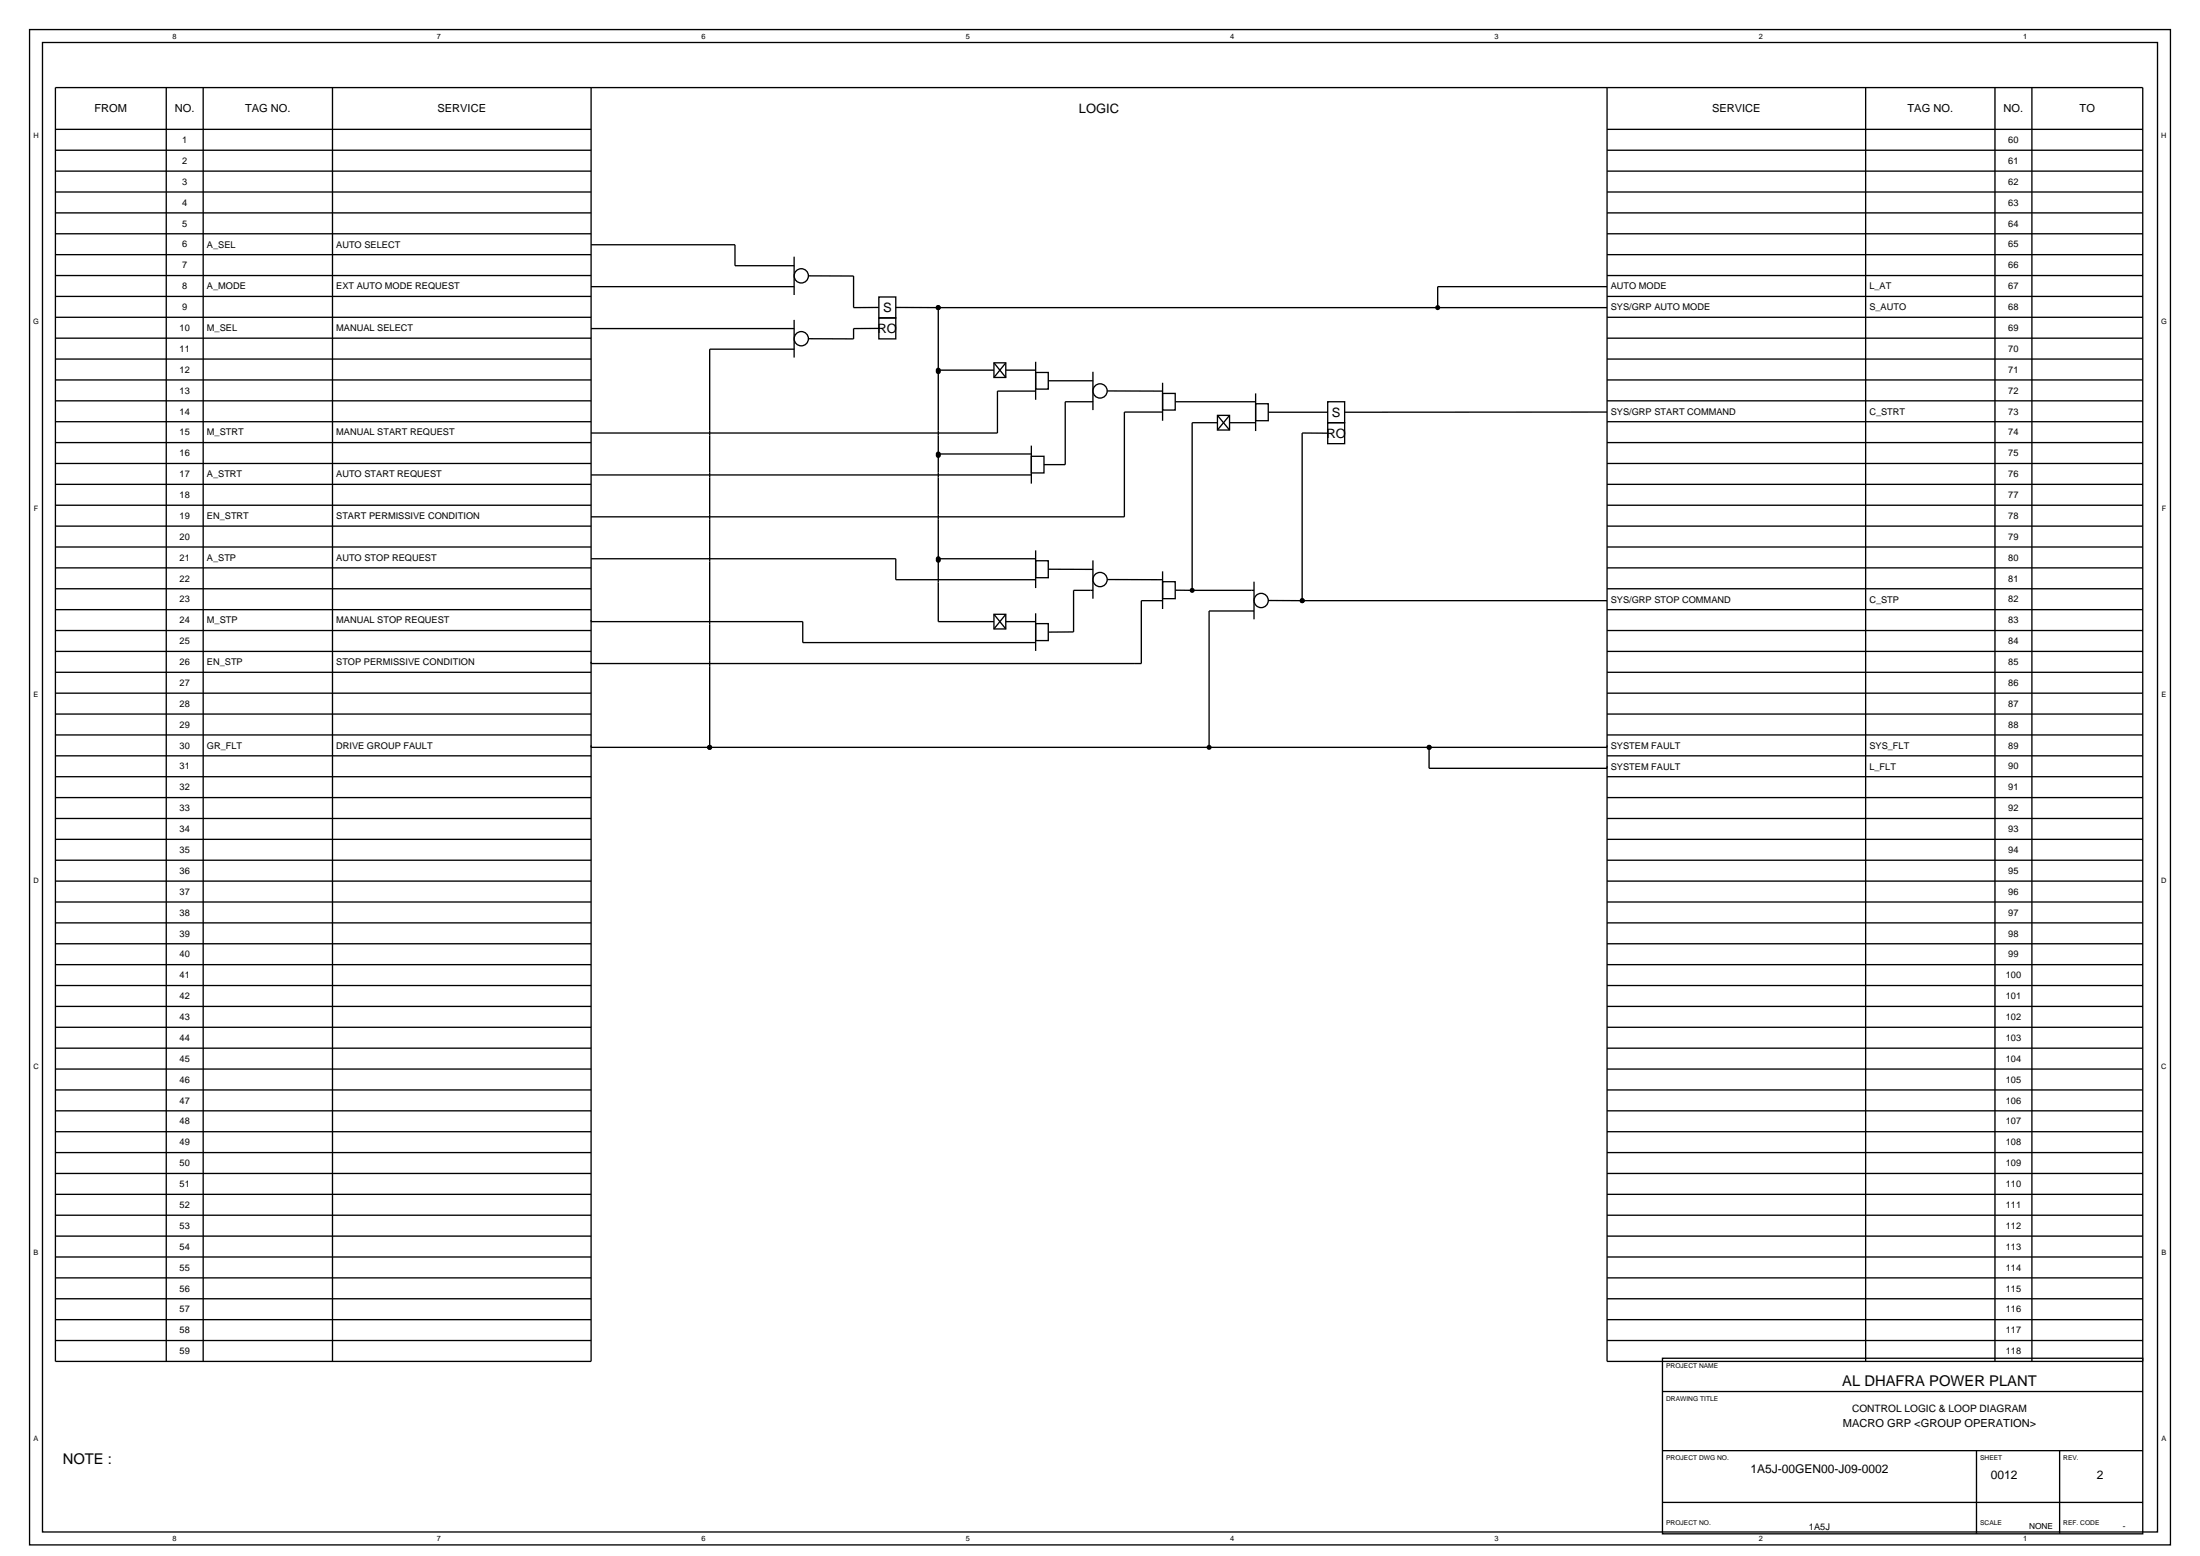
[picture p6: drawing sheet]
<svg xmlns="http://www.w3.org/2000/svg" width="420mm" height="297mm" viewBox="0 0 420 297" stroke-linecap="round" stroke-linejoin="round" font-family="sans-serif">
<g fill="none" stroke="#000" stroke-width=".25">
<path d="M5.6 5.6h408.9v289.3h-408.9zM8.1 8.1h403.9v284.4h-403.9zM31.7 16.7v243.2M38.8 16.7v243.2M63.5 16.7v243.2M112.9 16.7v243.2h-102.3v-243.2h398.6v243.2h-102.3v-243.2M356.3 16.7v243.2M381 16.7v243.2M388.1 16.7v243.2M10.6 24.7h102.3M10.6 28.7h102.3M10.6 32.7h102.3"/>
<path d="M10.6 36.7h102.3M306.9 24.7h102.3M306.9 28.7h102.3M306.9 32.7h102.3M306.9 36.7h102.3M10.6 40.6h102.3M10.6 44.6h102.3M10.6 48.6h102.3M10.6 52.6h102.3M10.6 56.6h102.3M112.9 54.7h38.8M112.9 46.7h27.5v4h11.3"/>
<path d="M151.7 49v7.3M154.4 52.7h8.6v6h4.8M167.8 56.7h3.3v4h-3.3zM171.1 58.7h8.1M179.2 58.7h127.7M179.2 58.7v60h10.6M306.9 40.6h102.3M306.9 44.6h102.3M306.9 48.6h102.3M306.9 52.6h102.3M306.9 56.6h102.3M306.9 54.7h-32.3v4"/>
<path d="M10.6 60.6h102.3M10.6 64.6h102.3M10.6 68.5h102.3M10.6 72.5h102.3M10.6 76.5h102.3M112.9 62.7h38.8M151.7 61.1v7.2M151.7 66.7h-16.2v76M167.8 60.7h3.3v4h-3.3zM167.8 62.7h-4.8v2h-8.6M179.2 70.7h10.6M189.8 69.3h2.3v2.8h-2.3z"/>
<path d="M189.8 69.3l2.3 2.8M192.1 69.3l-2.3 2.8M192.1 70.7h5.7M197.8 71.1h2.4v3.2h-2.4zM197.8 69.1v7.2M197.8 74.7h-7.3v8h-77.6M200.2 72.7h8.6M208.7 71v7.3M208.8 76.7h-5.4v12h-4M211.5 74.6l10.5 .1M222 75.1h2.4v3.2h-2.4zM222 73.1v7.2"/>
<path d="M222 78.7h-7.3v20h-101.8M224.4 76.7h15.4M232.5 79.3h2.3v2.8h-2.3zM232.5 79.3l2.3 2.8M234.8 79.3l-2.3 2.8M239.8 77.1h2.4v3.2h-2.4zM239.8 75.1v7.2M242.2 78.7h11.4M253.6 76.7h3.2v4h-3.2zM306.9 60.6h102.3M306.9 64.6h102.3M306.9 68.5h102.3"/>
<path d="M306.9 72.5h102.3M306.9 76.5h102.3M306.9 78.7h-50.1M10.6 80.5h102.3M10.6 84.5h102.3M10.6 88.5h102.3M10.6 92.5h102.3M10.6 96.4h102.3M112.9 90.7h84.1M179.2 86.7h17.8M197 87.1h2.4v3.2h-2.4zM197 85.1v7.2"/>
<path d="M232.5 80.7h-4.8v32M234.8 80.7h5M253.6 80.7h3.2v4h-3.2zM253.6 82.7h-4.9v32M306.9 80.5h102.3M306.9 84.5h102.3M306.9 88.5h102.3M306.9 92.5h102.3M306.9 96.4h102.3M10.6 100.4h102.3M10.6 104.4h102.3M10.6 108.4h102.3"/>
<path d="M10.6 112.4h102.3M10.6 116.4h102.3M112.9 118.7h40.4v4h44.5M112.9 106.7h58.2v4h26.7M179.2 106.7h18.6M189.8 117.3h2.3v2.8h-2.3zM189.8 117.3l2.3 2.8M192.1 117.3l-2.3 2.8M192.1 118.7h5.7M197.8 107h2.4v3.3h-2.4zM197.8 119h2.4v3.3h-2.4zM197.8 105.1v7.2"/>
<path d="M197.8 117.1v7.2M200.2 108.7h8.6M208.7 107v7.3M208.8 112.7h-3.8v7.9l-4.8 .1M211.5 110.6l10.5 .1M222 111h2.4v3.3h-2.4zM222 109.1v7.2M222 114.7h-4v12h-105.1M224.4 112.7h3.3M227.7 112.7h11.8M239.5 111v7.2M239.5 116.6h-8.6v26.1"/>
<path d="M242.2 114.6l6.5 .1M248.7 114.7h58.2M306.9 100.4h102.3M306.9 104.4h102.3M306.9 108.4h102.3M306.9 112.4h102.3M306.9 116.4h102.3M10.6 120.4h102.3M10.6 124.4h102.3M10.6 128.3h102.3M10.6 132.3h102.3M10.6 136.3h102.3"/>
<path d="M306.9 120.4h102.3M306.9 124.4h102.3M306.9 128.3h102.3M306.9 132.3h102.3M306.9 136.3h102.3M10.6 140.3h102.3M10.6 144.3h102.3M10.6 148.3h102.3M10.6 152.3h102.3M10.6 156.2h102.3M112.9 142.7h194M272.9 142.7v4h34"/>
<path d="M306.9 140.3h102.3M306.9 144.3h102.3M306.9 148.3h102.3M306.9 152.3h102.3M306.9 156.2h102.3M10.6 160.2h102.3M10.6 164.2h102.3M10.6 168.2h102.3M10.6 172.2h102.3M10.6 176.2h102.3M306.9 160.2h102.3M306.9 164.2h102.3"/>
<path d="M306.9 168.2h102.3M306.9 172.2h102.3M306.9 176.2h102.3M10.6 180.2h102.3M10.6 184.1h102.3M10.6 188.1h102.3M10.6 192.1h102.3M10.6 196.1h102.3M306.9 180.2h102.3M306.9 184.1h102.3M306.9 188.1h102.3M306.9 192.1h102.3"/>
<path d="M306.9 196.1h102.3M10.6 200.1h102.3M10.6 204.1h102.3M10.6 208.1h102.3M10.6 212.1h102.3M10.6 216h102.3M306.9 200.1h102.3M306.9 204.1h102.3M306.9 208.1h102.3M306.9 212.1h102.3M306.9 216h102.3M10.6 220h102.3"/>
<path d="M10.6 224h102.3M10.6 228h102.3M10.6 232h102.3M10.6 236h102.3M10.6 240h102.3M306.9 220h102.3M306.9 224h102.3M306.9 228h102.3M306.9 232h102.3M306.9 236h102.3M306.9 240h102.3M10.6 243.9h102.3"/>
<path d="M10.6 247.9h102.3M10.6 251.9h102.3M10.6 255.9h102.3M306.9 243.9h102.3M306.9 247.9h102.3M306.9 251.9h102.3M306.9 255.9h102.3M317.5 259.3h91.7v33.5h-91.7zM317.5 265.6h91.7M317.5 276.9h91.7M377.5 276.9v15.9M393.3 276.9v15.9"/>
<path d="M317.5 286.8h91.7"/>
<circle cx="153" cy="52.7" r="1.36"/>
<circle cx="153" cy="64.7" r="1.36"/>
<circle cx="210.1" cy="74.6" r="1.36"/>
<circle cx="210.1" cy="110.6" r="1.36"/>
<circle cx="240.9" cy="114.6" r="1.36"/>
</g>
<g fill="#000">
<circle cx="179.2" cy="58.7" r=".48"/>
<circle cx="274.6" cy="58.7" r=".48"/>
<circle cx="179.2" cy="70.9" r=".48"/>
<circle cx="179.2" cy="70.7" r=".48"/>
<circle cx="179.2" cy="86.9" r=".48"/>
<circle cx="179.2" cy="86.7" r=".48"/>
<circle cx="179.2" cy="106.7" r=".48"/>
<circle cx="179.2" cy="107" r=".48"/>
<circle cx="227.7" cy="112.7" r=".48"/>
<circle cx="248.7" cy="114.7" r=".48"/>
<circle cx="135.5" cy="142.7" r=".48"/>
<circle cx="230.9" cy="142.7" r=".48"/>
<circle cx="272.9" cy="142.7" r=".48"/>
<circle cx="273" cy="142.7" r=".48"/>
</g>
<g font-size="2.8">
<text x="351.8" y="264.5">AL DHAFRA POWER PLANT</text>
<text x="12" y="279.4">NOTE :</text>
</g>
<g font-size="2.5">
<text x="206.1" y="21.6">LOGIC</text>
<text x="168.6" y="59.6">S</text>
<text x="167.6" y="63.6">RO</text>
<text x="253.3" y="83.6">RO</text>
<text x="254.4" y="79.6">S</text>
</g>
<g font-size="2.3">
<text x="334.3" y="281.3">1A5J-00GEN00-J09-0002</text>
<text x="380.2" y="282.3">0012</text>
<text x="400.5" y="282.3">2</text>
</g>
<g font-size="2.1">
<text x="18.1" y="21.4">FROM</text>
<text x="33.4" y="21.4">NO.</text>
<text x="46.8" y="21.4">TAG NO.</text>
<text x="83.5" y="21.4">SERVICE</text>
<text x="327" y="21.4">SERVICE</text>
<text x="364.3" y="21.4">TAG NO.</text>
<text x="382.6" y="21.4">NO.</text>
<text x="397.2" y="21.4">TO</text>
<text x="352" y="272.4">MACRO GRP &lt;GROUP OPERATION&gt;</text>
</g>
<text font-size="1.9" x="353.7" y="269.5">CONTROL LOGIC &amp; LOOP DIAGRAM</text>
<g font-size="1.8">
<text x="34.8" y="27.3">1</text>
<text x="383.5" y="27.3">60</text>
<text x="34.8" y="31.3">2</text>
<text x="34.8" y="35.3">3</text>
<text x="383.5" y="31.3">61</text>
<text x="383.5" y="35.3">62</text>
<text x="34.8" y="39.3">4</text>
<text x="383.5" y="39.3">63</text>
<text x="34.8" y="43.3">5</text>
<text x="34.8" y="47.2">6</text>
<text x="39.5" y="47.3">A_SEL</text>
<text x="64.2" y="47.3">AUTO SELECT</text>
<text x="383.5" y="43.3">64</text>
<text x="383.5" y="47.2">65</text>
<text x="34.8" y="51.2">7</text>
<text x="383.5" y="51.2">66</text>
<text x="34.8" y="55.2">8</text>
<text x="34.8" y="59.2">9</text>
<text x="39.5" y="55.2">A_MODE</text>
<text x="64.2" y="55.2">EXT AUTO MODE REQUEST</text>
<text x="307.6" y="55.2">AUTO MODE</text>
<text x="307.6" y="59.2">SYS/GRP AUTO MODE</text>
<text x="357" y="55.2">L_AT</text>
<text x="357" y="59.2">S_AUTO</text>
<text x="383.5" y="55.2">67</text>
<text x="383.5" y="59.2">68</text>
<text x="34.3" y="63.2">10</text>
<text x="39.5" y="63.2">M_SEL</text>
<text x="64.2" y="63.2">MANUAL SELECT</text>
<text x="383.5" y="63.2">69</text>
<text x="34.3" y="67.2">11</text>
<text x="34.3" y="71.2">12</text>
<text x="383.5" y="67.2">70</text>
<text x="383.5" y="71.2">71</text>
<text x="34.3" y="75.1">13</text>
<text x="383.5" y="75.1">72</text>
<text x="34.3" y="79.1">14</text>
<text x="34.3" y="83.1">15</text>
<text x="39.5" y="83.1">M_STRT</text>
<text x="64.2" y="83.1">MANUAL START REQUEST</text>
<text x="307.6" y="79.1">SYS/GRP START COMMAND</text>
<text x="357" y="79.1">C_STRT</text>
<text x="383.5" y="79.1">73</text>
<text x="383.5" y="83.1">74</text>
<text x="34.3" y="87.1">16</text>
<text x="383.5" y="87.1">75</text>
<text x="34.3" y="91.1">17</text>
<text x="34.3" y="95.1">18</text>
<text x="39.5" y="91.1">A_STRT</text>
<text x="64.2" y="91.1">AUTO START REQUEST</text>
<text x="383.5" y="91.1">76</text>
<text x="383.5" y="95.1">77</text>
<text x="34.3" y="99.1">19</text>
<text x="39.5" y="99.1">EN_STRT</text>
<text x="64.2" y="99.1">START PERMISSIVE CONDITION</text>
<text x="383.5" y="99.1">78</text>
<text x="34.3" y="103">20</text>
<text x="34.3" y="107">21</text>
<text x="39.5" y="107.1">A_STP</text>
<text x="64.2" y="107.1">AUTO STOP REQUEST</text>
<text x="383.5" y="103">79</text>
<text x="383.5" y="107">80</text>
<text x="34.3" y="111">22</text>
<text x="383.5" y="111">81</text>
<text x="34.3" y="115">23</text>
<text x="34.3" y="119">24</text>
<text x="39.5" y="119">M_STP</text>
<text x="64.2" y="119">MANUAL STOP REQUEST</text>
<text x="307.6" y="115">SYS/GRP STOP COMMAND</text>
<text x="357" y="115">C_STP</text>
<text x="383.5" y="115">82</text>
<text x="383.5" y="119">83</text>
<text x="34.3" y="123">25</text>
<text x="383.5" y="123">84</text>
<text x="34.3" y="127">26</text>
<text x="34.3" y="131">27</text>
<text x="39.5" y="127">EN_STP</text>
<text x="64.2" y="127">STOP PERMISSIVE CONDITION</text>
<text x="383.5" y="127">85</text>
<text x="383.5" y="131">86</text>
<text x="34.3" y="134.9">28</text>
<text x="383.5" y="134.9">87</text>
<text x="34.3" y="138.9">29</text>
<text x="34.3" y="142.9">30</text>
<text x="39.5" y="142.9">GR_FLT</text>
<text x="64.2" y="142.9">DRIVE GROUP FAULT</text>
<text x="307.6" y="142.9">SYSTEM FAULT</text>
<text x="357" y="142.9">SYS_FLT</text>
<text x="383.5" y="138.9">88</text>
<text x="383.5" y="142.9">89</text>
<text x="34.3" y="146.9">31</text>
<text x="307.6" y="146.9">SYSTEM FAULT</text>
<text x="357" y="146.9">L_FLT</text>
<text x="383.5" y="146.9">90</text>
<text x="34.3" y="150.9">32</text>
<text x="34.3" y="154.9">33</text>
<text x="383.5" y="150.9">91</text>
<text x="383.5" y="154.9">92</text>
<text x="34.3" y="158.9">34</text>
<text x="383.5" y="158.9">93</text>
<text x="34.3" y="162.8">35</text>
<text x="34.3" y="166.8">36</text>
<text x="383.5" y="162.8">94</text>
<text x="383.5" y="166.8">95</text>
<text x="34.3" y="170.8">37</text>
<text x="383.5" y="170.8">96</text>
<text x="34.3" y="174.8">38</text>
<text x="34.3" y="178.8">39</text>
<text x="383.5" y="174.8">97</text>
<text x="383.5" y="178.8">98</text>
<text x="34.3" y="182.8">40</text>
<text x="383.5" y="182.8">99</text>
<text x="34.3" y="186.8">41</text>
<text x="34.3" y="190.7">42</text>
<text x="383.1" y="186.8">100</text>
<text x="383.1" y="190.7">101</text>
<text x="34.3" y="194.7">43</text>
<text x="383.1" y="194.7">102</text>
<text x="34.3" y="198.7">44</text>
<text x="34.3" y="202.7">45</text>
<text x="383.1" y="198.7">103</text>
<text x="383.1" y="202.7">104</text>
<text x="34.3" y="206.7">46</text>
<text x="383.1" y="206.7">105</text>
<text x="34.3" y="210.7">47</text>
<text x="34.3" y="214.7">48</text>
<text x="383.1" y="210.7">106</text>
<text x="383.1" y="214.7">107</text>
<text x="34.3" y="218.7">49</text>
<text x="383.1" y="218.7">108</text>
<text x="34.3" y="222.6">50</text>
<text x="34.3" y="226.6">51</text>
<text x="383.1" y="222.6">109</text>
<text x="383.1" y="226.6">110</text>
<text x="34.3" y="230.6">52</text>
<text x="383.1" y="230.6">111</text>
<text x="34.3" y="234.6">53</text>
<text x="34.3" y="238.6">54</text>
<text x="383.1" y="234.6">112</text>
<text x="383.1" y="238.6">113</text>
<text x="34.3" y="242.6">55</text>
<text x="383.1" y="242.6">114</text>
<text x="34.3" y="246.6">56</text>
<text x="34.3" y="250.5">57</text>
<text x="383.1" y="246.6">115</text>
<text x="383.1" y="250.5">116</text>
<text x="34.3" y="254.5">58</text>
<text x="383.1" y="254.5">117</text>
<text x="34.3" y="258.5">59</text>
<text x="383.1" y="258.5">118</text>
<text x="345.5" y="292">1A5J</text>
</g>
<g font-size="1.6">
<text x="387.5" y="292">NONE</text>
<text x="405.4" y="292">-</text>
</g>
<g font-size="1.4">
<text x="33" y="7.4">8</text>
<text x="83.5" y="7.4">7</text>
<text x="133.9" y="7.4">6</text>
<text x="184.4" y="7.4">5</text>
<text x="234.9" y="7.4">4</text>
<text x="285.4" y="7.4">3</text>
<text x="335.9" y="7.4">2</text>
<text x="386.4" y="7.4">1</text>
<text x="6.4" y="26.4">H</text>
<text x="412.8" y="26.4">H</text>
<text x="6.3" y="61.9">G</text>
<text x="412.7" y="61.9">G</text>
<text x="6.4" y="97.5">F</text>
<text x="412.8" y="97.5">F</text>
<text x="6.4" y="133">E</text>
<text x="412.8" y="133">E</text>
<text x="6.4" y="168.5">D</text>
<text x="412.8" y="168.5">D</text>
<text x="6.4" y="204.1">C</text>
<text x="412.8" y="204.1">C</text>
<text x="6.4" y="239.6">B</text>
<text x="412.8" y="239.6">B</text>
<text x="6.4" y="275.2">A</text>
<text x="412.8" y="275.2">A</text>
<text x="33" y="294.2">8</text>
<text x="83.5" y="294.2">7</text>
<text x="133.9" y="294.2">6</text>
<text x="184.4" y="294.2">5</text>
<text x="234.9" y="294.2">4</text>
<text x="285.4" y="294.2">3</text>
<text x="335.9" y="294.2">2</text>
<text x="386.4" y="294.2">1</text>
</g>
<g font-size="1.3">
<text x="318.2" y="261.1">PROJECT NAME</text>
<text x="318.2" y="267.4">DRAWING TITLE</text>
<text x="318.2" y="278.7">PROJECT DWG NO.</text>
<text x="378.2" y="278.7">SHEET</text>
<text x="394.1" y="278.7">REV.</text>
<text x="318.2" y="291">PROJECT NO.</text>
<text x="378.2" y="291">SCALE</text>
<text x="394.1" y="291">REF. CODE</text>
</g>
</svg>
